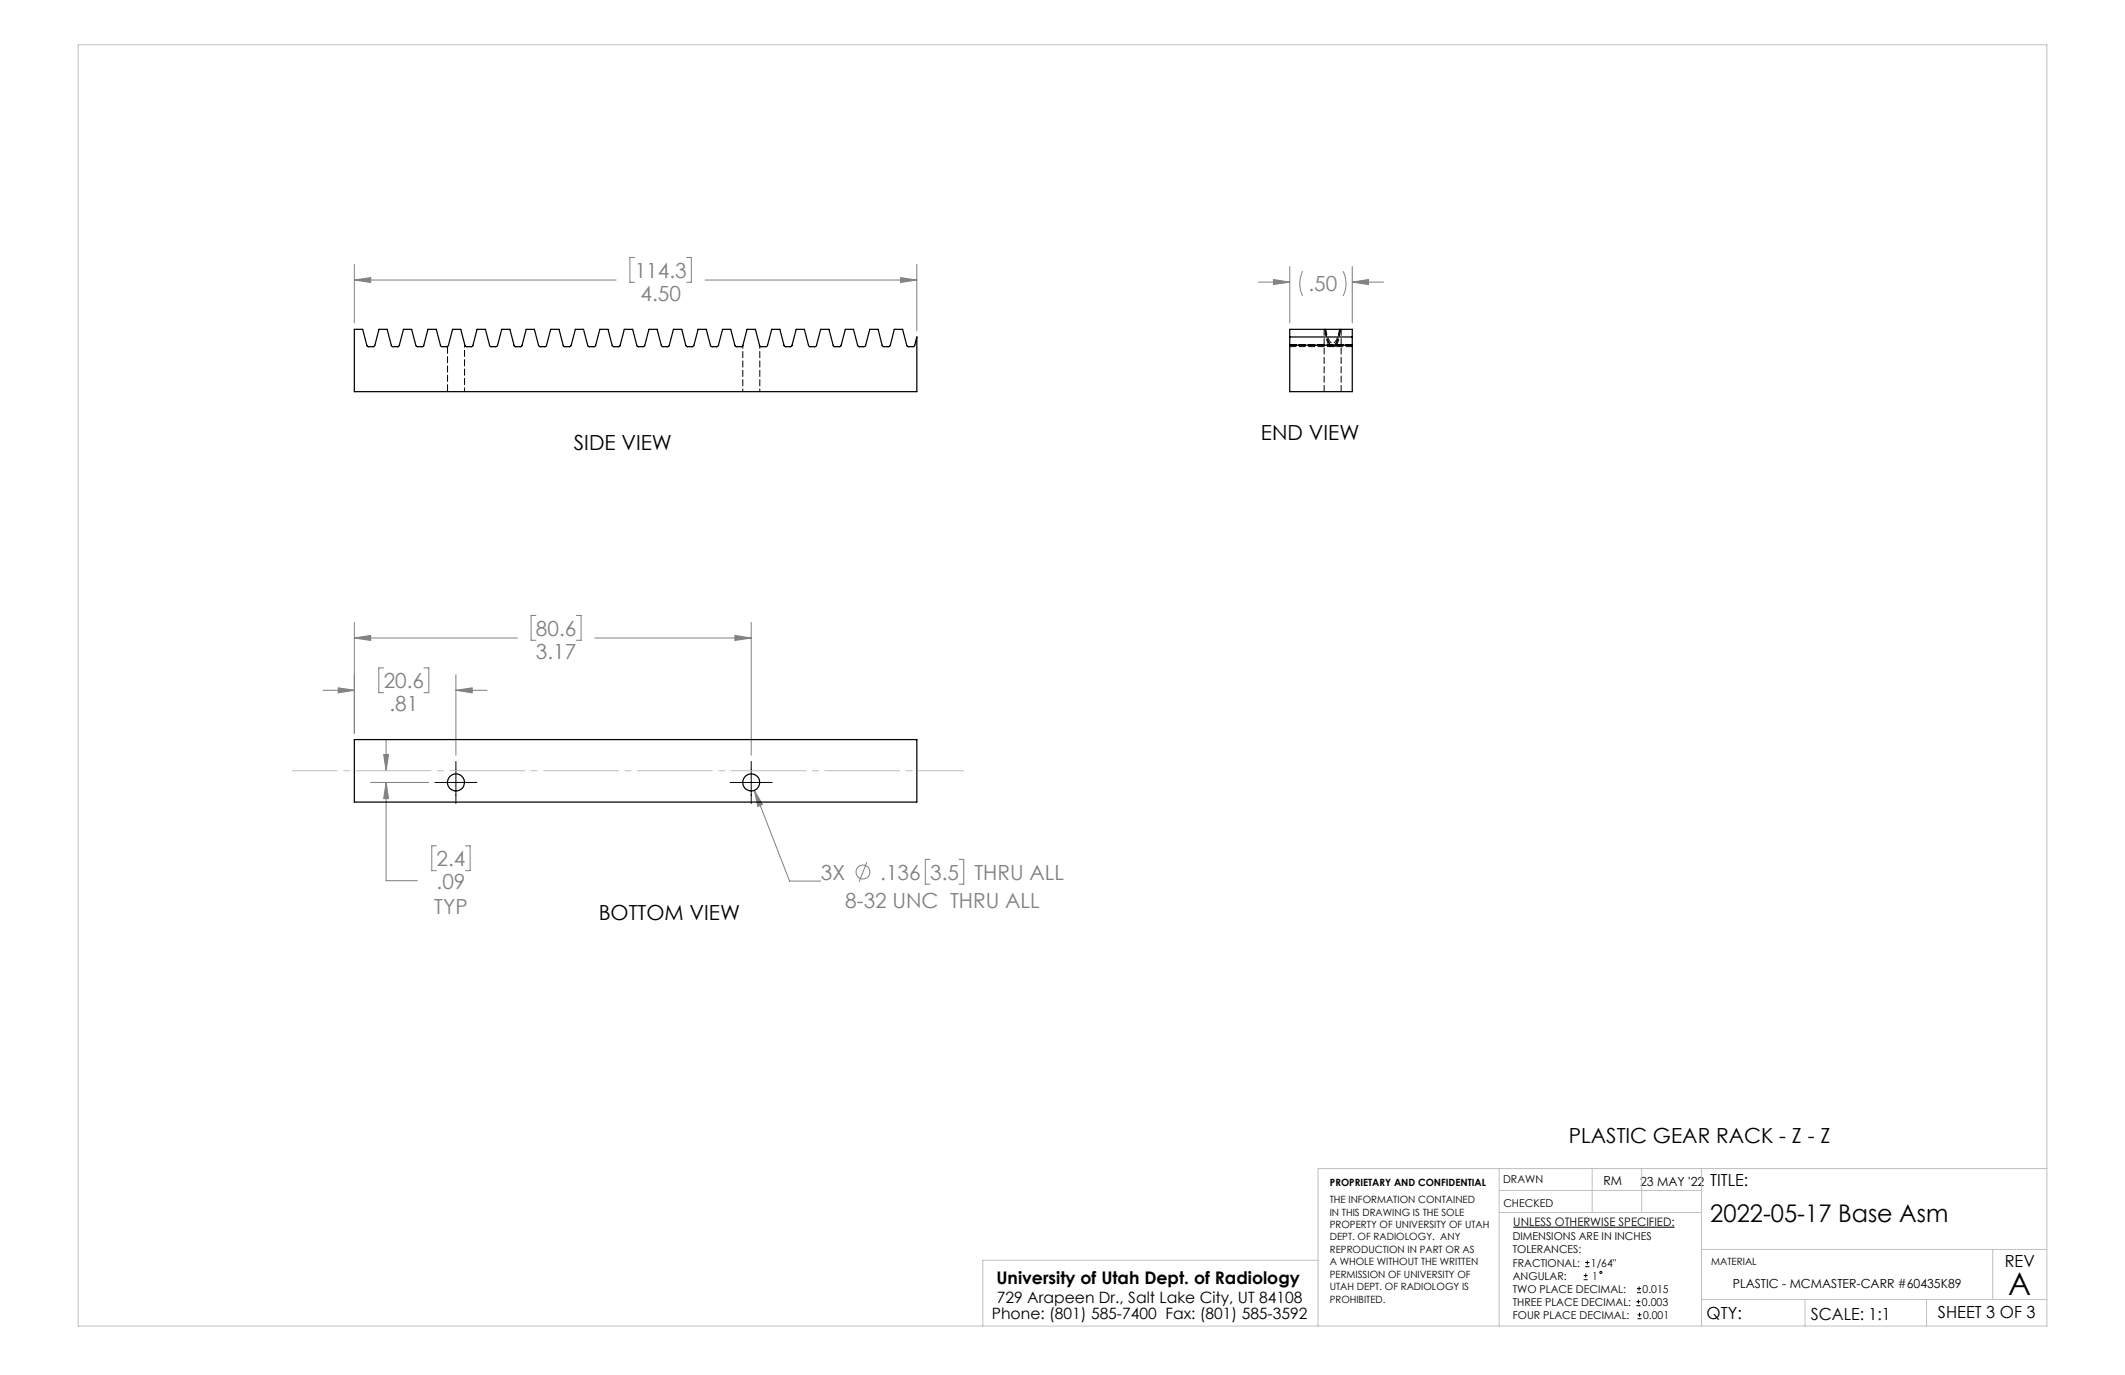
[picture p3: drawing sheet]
<svg xmlns="http://www.w3.org/2000/svg" width="432mm" height="279mm" viewBox="0 0 432 279" stroke-linecap="round" stroke-linejoin="round" font-family="sans-serif">
<g fill="none" stroke="#808080" stroke-width=".2">
<path d="M72 56.9l3.3-.5v1zM72 53.7v11.9M72 56.9h53.2M128.9 52.3h-.9v5.1h.9M139.5 52.3h1v5.1h-1M143.3 56.9h43M183 56.4l3.3 .5-3.3 .5zM186.3 53.7v13.5M255.7 57.3h6.4M258.8 56.8l3.3 .5-3.3 .5zM262.1 54.2v11.4M264.7 55.1a5.9 5.9 0 0 0 0 5"/>
<path d="M272.9 55.1a5.6 5.6 0 0 1 0 5M274.8 57.3l3.3-.5v1zM274.8 54.2v11.4M274.8 57.3h6.3M68.7 139.8l3.3 .5-3.3 .5zM72 129.6l3.3-.5v1zM72 126.5v22.5M72 129.6h33.1M78 135.7h-1v5.1h1M86.1 135.7h1v5.1h-1M92.6 137.1v16.4M108.9 125.1h-1v5h1"/>
<path d="M117.1 125.1h1v5h-1M120.9 129.6h31.7M149.3 129.1l3.3 .5-3.3 .5zM152.6 126.5v27M65.7 140.3h6.3M75.3 159h11.8M78 153.3h1l-.5 3.3zM78.5 159l.5 3.3h-1zM78.5 159v20h6.3M78.5 150.3v6.3M92.6 140.3h6.4M92.6 140.3l3.4-.5v1z"/>
<path d="M88.7 171.9h-1v5h1M94.6 171.9h.9v5h-.9M153.3 160.6l1.6 2.9-.9 .4zM153.3 160.6l7.1 18.4h6.4M176.1 175.2l-1.5 4M189 174.6h-1v5.1h1M194.9 174.6h.9v5.1h-.9"/>
<circle cx="175.4" cy="177.2" r="1.42"/>
</g>
<g fill="none" stroke="#000" stroke-width=".2">
<path d="M88.4 159h8.5M92.6 154.7v8.6M148.4 159h8.5M152.6 154.7v8.6M307.5 249.4h32.8M321.8 259.2h.8M322.1 257.4h.9M322.1 256.5h.9M322.2 258.8v.8M322.5 256.1v.9M321.8 260h.8M332.5 265.3h.8"/>
<path d="M332.5 264.5h.8M332.6 262.7h.9M332.6 261.8h.9M332.7 268h.9M332.7 267.2h.9M332.9 264.1v.8M333.1 261.4v.9M333.2 266.7v.9"/>
<circle cx="325.3" cy="258.6" r=".2"/>
</g>
<path d="M59.4 156.6h136.4" fill="none" stroke="#c0c0c0" stroke-width=".2" stroke-dasharray="15.2 1.3 1.3 1.3" stroke-dashoffset="6.1"/>
<g fill="none" stroke="#c0c0c0" stroke-width=".2">
<path d="M15.9 9.1h400v260.4h-400zM304.6 237.5v32M323.5 237.5v8.9M333.6 237.5v8.9M345.8 237.5v32M415.9 237.5h-148.1v32M267.8 256.1h-68.1v13.4M304.6 246.4h41.2M304.6 241.9h41.2M345.8 253.9h70.1M404.9 253.9v10.2M345.8 264.1h70.1"/>
<path d="M366.8 264.1v5.4M391.5 264.1v5.4"/>
</g>
<g fill="#808080">
<path d="M78 153.3h1l-.5 3.3zM78.5 159l.5 3.3h-1z"/>
<path d="M72 56.9l3.3-.5v1zM183 56.4l3.3 .5-3.3 .5zM258.8 56.8l3.3 .5-3.3 .5zM274.8 57.3l3.3-.5v1zM68.7 139.8l3.3 .5-3.3 .5zM92.6 140.3l3.4-.5v1zM72 129.6l3.3-.5v1zM149.3 129.1l3.3 .5-3.3 .5zM153.3 160.6l.7 3.3 .9-.4z"/>
</g>
<g fill="none" stroke="#000" stroke-width=".25">
<path d="M72 66.9h1.7l.8 3.3 .3 .2h1l.3-.2 .9-3.3h1.7l.8 3.3 .3 .2h1.1l.2-.2 .9-3.3h1.6l.9 3.3 .3 .2h1l.3-.2 .9-3.3h1.7l.8 3.3 .3 .2h1l.3-.2 .9-3.3h1.6l.9 3.3 .3 .2h1l.3-.2 .8-3.3h1.7l.9 3.3 .3 .2h1l.3-.2 .9-3.3h1.6l.9 3.3 .2 .2 1.3-.1 .9-3.4h1.7l.8 3.3 .3 .2h1.1l.3-.2 .8-3.3h1.7l.8 3.3 .3 .2h1l.3-.2 .9-3.3h1.7l.8 3.3 .3 .2h1.1l.2-.2 .9-3.3h1.6l.9 3.3 .3 .2h1l.3-.2 .9-3.3h1.7l.8 3.3 .3 .2h1l.3-.2 .9-3.3h1.6l.9 3.3 .3 .2h1l.3-.2 .8-3.3h1.7l.8 3.3 .4 .2h1l.3-.2 .9-3.3h1.6l.9 3.3 .2 .2h1.1l.2-.1 .9-3.4h1.7l.8 3.3 .3 .2h1.1l.3-.2 .8-3.3h1.7l.8 3.3 .3 .2h1l.3-.2 .9-3.3h1.7l.8 3.3 .3 .2 1.3-.1 .9-3.4h1.6l.9 3.3 .3 .2h1l.3-.2 .9-3.3h1.7l.8 3.3 .3 .2h1l.3-.2 .9-3.3h1.6l.9 3.3 .3 .2h1l.3-.2 .8-3.3h1.7l.8 3.3 .4 .2h1l.3-.2 .8-3.3h1.7l.9 3.3 .1 .2h1.2l.2-.1 .5-1.8v11.1h-114.3zM262.1 66.9h12.7v12.7h-12.7zM262.1 68.5h12.7M72 150.3h114.3v12.7h-114.3z"/>
<circle cx="92.7" cy="159" r="1.73"/>
<circle cx="152.7" cy="159" r="1.73"/>
</g>
<path d="M150.9 70.2v9.4M154.4 79.6v-9.3M274.8 70.2h-3.6" fill="none" stroke="#000" stroke-width=".2" stroke-dasharray="1.3 .6" stroke-dashoffset=".7"/>
<path d="M94.4 79.6v-9.8M270 70.2h-7.9" fill="none" stroke="#000" stroke-width=".2" stroke-dasharray="1.3 .6" stroke-dashoffset=".5"/>
<path d="M90.9 70.4v9.2M269.3 66.9l.5 2.3 .6 1M270.4 70.2l-.7-1.5-.4-1.8M271.2 70.2l.5-1 .6-2.3M272.3 66.9l-.4 1.8-.7 1.5" fill="none" stroke="#000" stroke-width=".2" stroke-dasharray="1.3 .6" stroke-dashoffset="-.2"/>
<path d="M262.1 70.4h12.7M262.1 70.2h12.7M269.1 66.9v12.7M272.5 79.6v-12.7M274.8 70.2h-12.7M274.8 70.2h-3.2" fill="none" stroke="#000" stroke-width=".2" stroke-dasharray="1.3 .6"/>
<path d="M262.1 70.2h8.3M270.4 70.2h-8.3" fill="none" stroke="#000" stroke-width=".2" stroke-dasharray="1.3 .6" stroke-dashoffset=".3"/>
<path d="M270.4 70.2h.8M271.2 70.2l-.3 .1-.5-.1" fill="none" stroke="#000" stroke-width=".2" stroke-dasharray="1.3 .6" stroke-dashoffset=".4"/>
<path d="M271.2 70.2h3.6" fill="none" stroke="#000" stroke-width=".2" stroke-dasharray="1.3 .6" stroke-dashoffset=".8"/>
<path d="M272.2 66.9a4.1 4.1 0 0 1-1.2 2.8l-.2 .1a2.58 2.58 0 0 1-1.3-2.3l-.1-.6" fill="none" stroke="#000" stroke-width=".2" stroke-dasharray="1.3 .6" stroke-dashoffset=".1"/>
<path d="M269.2 66.9l.3 1.9 .5 1.4M271.6 70.2l.5-1.4 .3-1.9" fill="none" stroke="#000" stroke-width=".2" stroke-dasharray="1.3 .6" stroke-dashoffset="-.1"/>
<path d="M270 70.2a1.42 1.42 0 0 0 1.6 0" fill="none" stroke="#000" stroke-width=".2" stroke-dasharray="1.3 .6" stroke-dashoffset=".9"/>
<text font-size="6.3" x="408.1" y="263.1">A</text>
<text font-size="4.9" x="347.5" y="248.2">2022-05-17 Base Asm</text>
<g font-size="4.2" fill="#808080">
<text x="129" y="56.4">114.3</text>
<text x="265.9" y="59.2">.50</text>
<text x="130.1" y="61.2">4.50</text>
<text x="108.9" y="129.2">80.6</text>
<text x="108.9" y="133.9">3.17</text>
<text x="78" y="139.8">20.6</text>
<text x="79.1" y="144.6">.81</text>
<text x="88.7" y="176">2.4</text>
<text x="166.8" y="178.7">3X</text>
<text x="178.9" y="178.7">.136</text>
<text x="189" y="178.7">3.5</text>
<text x="198" y="178.7">THRU ALL</text>
<text x="88.2" y="185.8">TYP</text>
<text x="88.7" y="180.7">.09</text>
<text x="171.7" y="184.4">8-32 UNC THRU ALL</text>
</g>
<g font-size="4.2">
<text x="256.2" y="89.3">END VIEW</text>
<text x="116.6" y="91.5">SIDE VIEW</text>
<text x="121.7" y="186.9">BOTTOM VIEW</text>
<text x="318.8" y="232.2">PLASTIC GEAR RACK - Z - Z</text>
</g>
<text font-size="3.5" x="202.5" y="260.9">University of Utah Dept. of Radiology</text>
<g font-size="3.4">
<text x="347.5" y="240.9">TITLE:</text>
<text x="407.4" y="257.6">REV</text>
<text x="346.8" y="268.1">QTY:</text>
<text x="368" y="268.1">SCALE: 1:1</text>
<text x="393.8" y="267.9">SHEET 3 OF 3</text>
</g>
<g font-size="3.2">
<text x="201.5" y="268">Phone: (801) 585-7400 Fax: (801) 585-3592</text>
<text x="202.6" y="264.8">729 Arapeen Dr., Salt Lake City, UT 84108</text>
</g>
<g font-size="2.5">
<text x="325.8" y="240.8">RM</text>
<text x="333.3" y="240.9">23 MAY '22</text>
<text x="352.1" y="261.7">PLASTIC - MCMASTER-CARR #60435K89</text>
</g>
<text font-size="2.4" x="307.5" y="249.1">UNLESS OTHERWISE SPECIFIED:</text>
<g font-size="2.2">
<text x="305.4" y="240.4">DRAWN</text>
<text x="305.5" y="245.3">CHECKED</text>
<text x="307.4" y="252.1">DIMENSIONS ARE IN INCHES</text>
<text x="307.4" y="254.7">TOLERANCES:</text>
<text x="307.4" y="257.4">FRACTIONAL:</text>
<text x="323.3" y="257.4">1/64&quot;</text>
<text x="307.4" y="262.7">TWO PLACE DECIMAL:</text>
<text x="307.4" y="260">ANGULAR:</text>
<text x="323.5" y="260">1</text>
<text x="333.8" y="262.7">0.015</text>
<text x="307.4" y="265.3">THREE PLACE DECIMAL:</text>
<text x="307.4" y="268">FOUR PLACE DECIMAL:</text>
<text x="333.6" y="265.3">0.003</text>
<text x="333.9" y="268">0.001</text>
</g>
<g font-size="2">
<text x="270.2" y="244.5">THE INFORMATION CONTAINED</text>
<text x="270.2" y="241.1">PROPRIETARY AND CONFIDENTIAL</text>
<text x="270.2" y="247">IN THIS DRAWING IS THE SOLE</text>
<text x="270.2" y="249.5">PROPERTY OF UNIVERSITY OF UTAH</text>
<text x="270.2" y="252.1">DEPT. OF RADIOLOGY. ANY</text>
<text x="270.2" y="254.6">REPRODUCTION IN PART OR AS</text>
<text x="270.2" y="257.1">A WHOLE WITHOUT THE WRITTEN</text>
<text x="347.7" y="257.1">MATERIAL</text>
<text x="270.2" y="259.6">PERMISSION OF UNIVERSITY OF</text>
<text x="270.2" y="262.1">UTAH DEPT. OF RADIOLOGY IS</text>
<text x="270.2" y="264.7">PROHIBITED.</text>
</g>
</svg>
